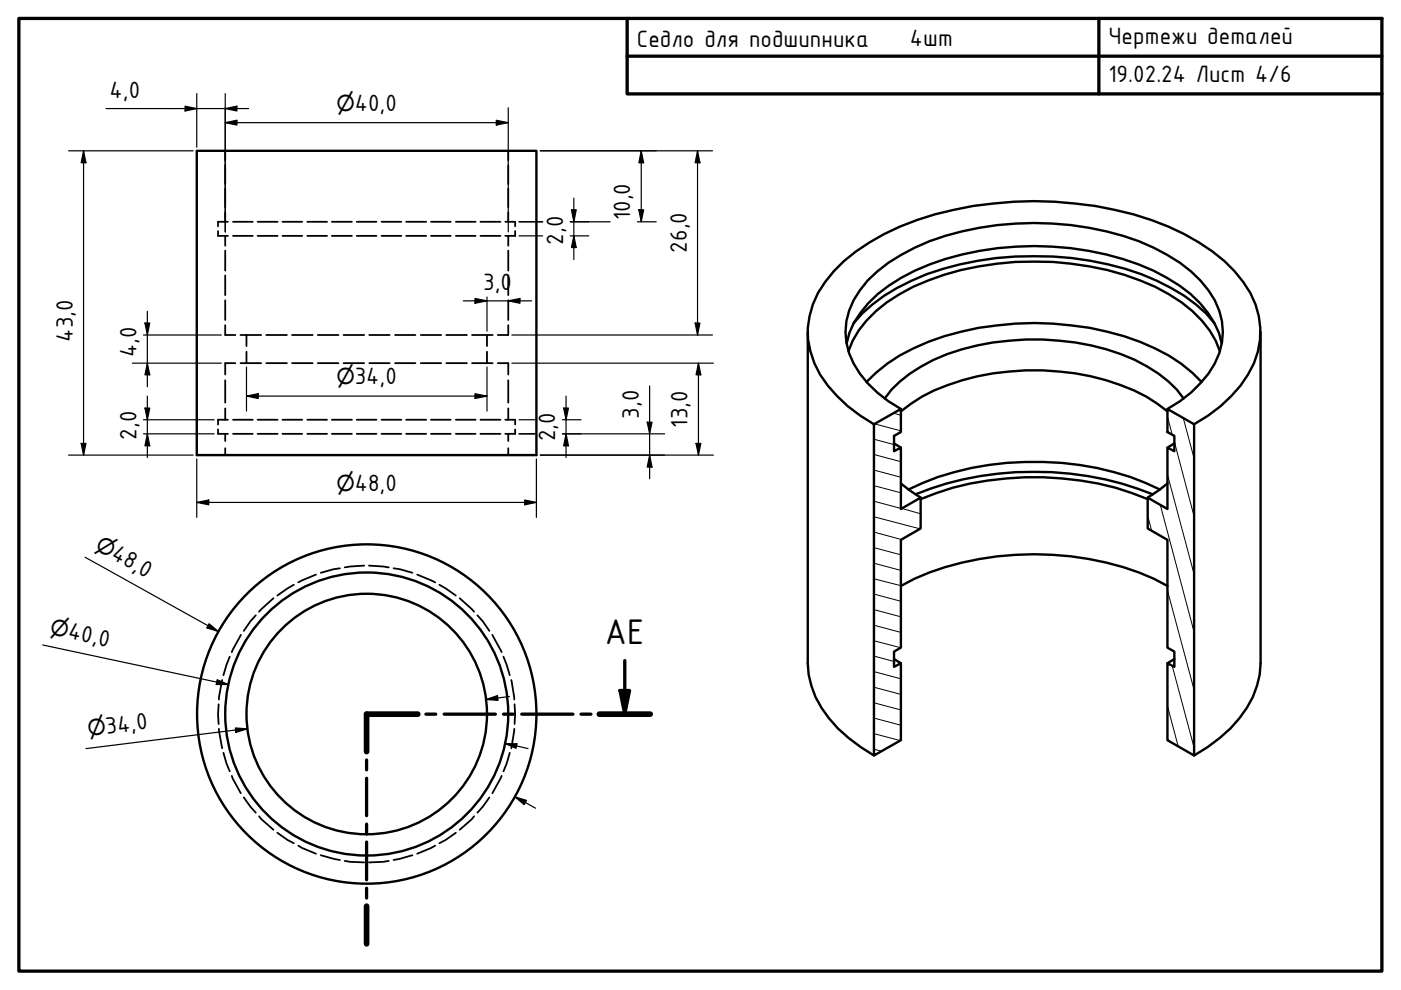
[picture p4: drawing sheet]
<svg xmlns="http://www.w3.org/2000/svg" width="297mm" height="210mm" viewBox="0 0 297 210" stroke-linecap="round" stroke-linejoin="round" font-family="sans-serif">
<!-- layer: Hatch (ISO) -->
<g fill="none" stroke="#000" stroke-width=".21">
<path d="M185.3 99.7l5.7 1.5M185.3 96.4l5.7 1.5M185.3 93.1l4.2 1.2M185.5 89.9l5.5 1.4M189.4 87.6l1.6 .4M247.5 88.4l1 3.8M249 93.6l4.2 15.9M250.9 88.7l2.3 8.5M185.3 119.4l5.7 1.5M185.3 116.1l5.7 1.5M185.3 112.8l5.8 1.6M185.3 109.6l9.7 2.5"/>
<path d="M185.3 106.3l5.7 1.5M185.3 103l5.7 1.5M191.2 107.8l4 1.1M195.1 105.6h.1M243.3 109.3l.9 3.2M246 107l7.2 27M247.5 100.6l5.7 21.2M185.3 139.1l4.2 1.1M185.3 135.9l5.6 1.4M185.3 132.6l5.7 1.5M185.3 129.3l5.7 1.5M185.3 126l5.7 1.5"/>
<path d="M185.3 122.7l5.7 1.5M247.5 125.2l5.7 21.1M185.3 158.8l1.6 .5M185.3 155.5l5.5 1.5M185.3 152.2l5.7 1.6M185.3 149l5.7 1.5M185.3 145.7l5.7 1.5M185.3 142.4l5.7 1.5M190.9 140.6h.1M247.5 149.7l2.3 8.6M248.5 141.2l4.7 17.3"/>
</g>
<!-- layer: Hidden (ISO) -->
<g fill="none" stroke="#000" stroke-width=".38">
<path d="M47.8 32v2M47.8 35v4M47.8 40v4M107.8 32v2M107.8 35v4M107.8 40v4M46.2 49v1h2.1M47.8 45v2M47.8 50v2.1M47.8 53.1v4.3M47.8 58.4v4.2M48.3 47h-2.1v1"/>
<path d="M49.4 47h4.2M49.4 50h4.2M54.6 47h4.3M54.6 50h4.3M59.9 47h4.2M59.9 50h4.2M65.2 47h4.1M65.2 50h4.1M70.4 47h4.2M70.4 50h4.2M75.6 47h4.2M75.6 50h4.2"/>
<path d="M80.9 47h4.2M80.9 50h4.2M86.1 47h4.3M86.1 50h4.3M91.4 47h4.2M91.4 50h4.2M96.6 47h4.2M96.6 50h4.2M101.9 47h4.2M101.9 50h4.2M107.1 47h2.1v1M107.8 45v2"/>
<path d="M107.8 50v2.1M107.8 53.1v4.3M107.8 58.4v4.2M109.2 49v1h-2.1M47.8 68.9v2.1h2.1M47.8 63.7v4.2M49.9 77h-2.1v2.4M51 71h4.4M51 77h4.4M52.3 71v2.4M52.3 74.6v2.4M56.5 71h4.3"/>
<path d="M56.5 77h4.3M61.9 71h4.4M61.9 77h4.4M67.4 71h4.4M67.4 77h4.4M72.8 71h4.4M72.8 77h4.4M78.3 71h4.3M78.3 77h4.3M83.8 71h4.3M83.8 77h4.3M89.2 71h4.3"/>
<path d="M89.2 77h4.3M94.6 71h4.4M94.6 77h4.4M100.1 71h4.4M100.1 77h4.4M103.3 71v2.4M103.3 74.6v2.4M105.5 77h2.3v2.4M107.8 68.9v2.1h-2.3M107.8 63.7v4.2M46.2 91v1h2.1M47.8 80.6v4.8"/>
<path d="M47.8 86.6v2.4M47.8 92v1.5M47.8 95v1.5M48.3 89h-2.1v1M49.4 92h4.2M49.4 89h4.2M54.6 92h4.3M54.6 89h4.3M59.9 92h4.2M59.9 89h4.2M65.2 92h4.1M65.2 89h4.1"/>
<path d="M70.4 92h4.2M70.4 89h4.2M75.6 92h4.2M75.6 89h4.2M80.9 92h4.2M80.9 89h4.2M86.1 92h4.3M86.1 89h4.3M91.4 92h4.2M91.4 89h4.2M96.6 92h4.2M96.6 89h4.2"/>
<path d="M101.9 92h4.2M101.9 89h4.2M107.1 89h2.1v1M107.8 80.6v4.8M107.8 86.6v2.4M107.8 92v1.5M107.8 95v1.5M109.2 91v1h-2.1M77.2 119.9l-4.1 .4M78.2 119.9l4.2 .4M48.7 139.2l-1.3 4M51.1 134.6l-2 3.7"/>
<path d="M54.2 130.5l-1.1 1.2-1.4 2.1M58 126.8l-3.1 2.9M62.3 124l-3.5 2.3M67 121.8l-3.8 1.7M72.1 120.5l-1.4 .2-2.7 .7M83.4 120.5l1.4 .2 2.6 .7M88.5 121.8l3.8 1.7M93.2 124l3.4 2.3M97.5 126.8l3 2.9M101.2 130.5l1.2 1.2 1.4 2.1M104.4 134.6l2 3.7M106.7 139.2l1.4 4"/>
<path d="M46.4 149.3l-.2 2.1 .2 2.1M46.4 154.5l.7 4.2M47.1 144.2l-.7 4.1M47.4 159.6l.6 2.2 .7 1.7M108.1 159.6l-.7 2.2-.7 1.7M108.4 144.2l.6 4.1M109 154.5l-.6 4.2M109.1 149.3l.1 2.1-.1 2.1M49.1 164.5l2 3.7M51.7 169.1l1.4 1.9 1.1 1.3M54.9 173.1l.5 .6 2.6 2.2M58.8 176.6l2.2 1.5 1.3 .7"/>
<path d="M63.2 179.3l.9 .5 2.9 1.2M92.3 179.3l-3.8 1.7M96.6 176.6l-2.1 1.5-1.3 .7M100.5 173.1l-.5 .6-2.5 2.2M103.8 169.1l-1.4 1.9-1.2 1.3M106.4 164.5l-2 3.7M68 181.3l4.1 1M73.1 182.5l4.1 .4M82.4 182.5l-4.2 .4M87.4 181.3l-4 1"/>
</g>
<!-- layer: Visible (ISO) -->
<g fill="none" stroke="#000" stroke-width=".51">
<path d="M41.7 32h72v64.5h-72zM171.3 70.4v70.2a19.9 19.9 0 0 0 6.4 13.9l2.3 2 2.5 1.9 2.8 1.8M179.5 72.8a16.3 16.3 0 0 1 4.6-8.5 37.4 37.4 0 0 1 16.4-9.4 64.8 64.8 0 0 1 44 2.5 30.5 30.5 0 0 1 11.6 8.9l1.3 2.1 1 2.2 .6 2.2M179.9 74.5a22.7 22.7 0 0 1 10.8-12.1 57.1 57.1 0 0 1 28.6-6.9 57.1 57.1 0 0 1 28.5 6.9 22.7 22.7 0 0 1 10.8 12.1M181 68.6a32.1 32.1 0 0 1 12.2-9.1 65.2 65.2 0 0 1 30.1-5.1 56.5 56.5 0 0 1 27.8 8.3l2.5 1.9 2.1 1.9 1.8 2.1M267.3 70.4v70.2a19.9 19.9 0 0 1-6.4 13.9l-2.3 2-2.6 1.9-2.8 1.8M183.7 81a36.5 36.5 0 0 1 16.5-9.7 65.7 65.7 0 0 1 41.5 1.2 33.8 33.8 0 0 1 13.1 8.5M185.3 90l5.7-3.3v4.9l-1.5 .8v3.3l1.5-.8v13l4.2-2.4v6.5l-4.2 2.5v22.8l-1.5 .8v3.3l1.5-.8v16.3l-5.7 3.3zM185.3 90a31.8 31.8 0 0 1-11.4-10.6 16.9 16.9 0 0 1 1-19.6 37.5 37.5 0 0 1 15.9-11.8 75.3 75.3 0 0 1 37.1-4.8 62.3 62.3 0 0 1 26.3 8.2 27.5 27.5 0 0 1 12 13.2 17.4 17.4 0 0 1-3.2 17.2 32 32 0 0 1-9.8 8.2M187.6 84.5a24.8 24.8 0 0 1 10.3-8.2 54.5 54.5 0 0 1 42.7 0 26.5 26.5 0 0 1 10.4 8.2M189.5 94l1.5 .9M191 86.7a23.1 23.1 0 0 1-11-11.8 14.2 14.2 0 0 1 2.3-13.3 28.6 28.6 0 0 1 11.6-9.1 63.6 63.6 0 0 1 37-4.2 45.3 45.3 0 0 1 21.6 9.3 19 19 0 0 1 6.6 10.5 15.1 15.1 0 0 1-4.6 13.2l-2 1.9-2.3 1.9-2.7 1.6"/>
<path d="M191 87.2a36.4 36.4 0 0 1 16.2-7.4 55.4 55.4 0 0 1 33.2 3l2.7 1.3 4.4 3.1M247.5 86.7l5.7 3.3v70.2l-5.7-3.3v-16.3l1.5 .8v-3.3l-1.5-.8v-22.8l-4.2-2.5v-6.5l4.2 2.4v-13l1.5 .8v-3.3l-1.5-.8zM249 94l-1.5 .9M191 102.5l4.2 3M192.6 103.8a61 61 0 0 1 32.5-5.7 58 58 0 0 1 20.8 5.7M194.1 104.8a68.8 68.8 0 0 1 50.3 0M195.2 105.8a64 64 0 0 1 33.9-3.9 53.3 53.3 0 0 1 14.2 3.9M247.5 102.5l-4.2 3M189.5 139.7l1.5 .9M191 124.2a55.3 55.3 0 0 1 24.3-6.6 63.1 63.1 0 0 1 29.4 5.1l2.8 1.5M249 139.7l-1.5 .9"/>
<circle cx="77.8" cy="151.4" r="36"/>
<circle cx="77.8" cy="151.4" r="30"/>
<circle cx="77.8" cy="151.4" r="25.5"/>
</g>
<!-- layer: Section Line (ISO) -->
<g fill="none" stroke="#000" stroke-width=".7">
<path d="M88.6 151.4h-10.9v8M90.3 151.4h2.1M94.2 151.4h10.8M106.7 151.4h2.1M110.6 151.4h10.9M123.2 151.4h2.1M127.1 151.4h10.8M131.4 146.4h2.1l-1 5zM132.5 140.1v11.3M77.7 161.1v2.1M77.7 165v7.9M77.7 174.7v2.1"/>
<path d="M77.7 178.5v8M77.7 188.3v2.1M77.7 192.1v8"/>
</g>
<path d="M88.6 151.4h-10.9v8M127.1 151.4h10.8M77.7 192.1v8" fill="none" stroke="#000" stroke-width="1.2"/>
<path d="M131.4 146.4h2.1l-1 5z" fill="#000"/>
<!-- layer: Border (ISO) -->
<path d="M4 3.9h289v202h-289zM133 3.9v16h160M133 11.9h160M233 3.9v16" fill="none" stroke="#000" stroke-width=".7"/>
<!-- layer: Dimension (ISO) -->
<g fill="none" stroke="#000" stroke-width=".25">
<path d="M41.7 19.8v11.4M47.8 19.8v29.4M14.5 32h26.5M17.7 32l.5 2.5h-1zM17.7 32v64.5M22.5 23h30.2M39.2 22.5l2.5 .5-2.5 .5zM47.8 26l2.4-.5v1zM47.8 23l2.4-.5v1zM47.8 26h60M105.2 25.5l2.6 .5-2.6 .5zM107.8 22.8v26.4"/>
<path d="M114.6 32h36.5M136 32l.5 2.5h-1.1zM136 32v15M147.9 32l.5 2.5h-1zM147.9 32v39M110 47h5.1M110 50h5.1M120.9 47h8.4M120.9 50h3.9M121.2 44.5h1l-.5 2.5zM121.7 50l.5 2.5h-1zM121.7 42v13"/>
<path d="M135.1 47h4M135.4 44.5h1.1l-.5 2.5zM28.1 77h18.8M30.4 71h16.5M30.7 68.5h1l-.5 2.5zM31.2 77l.5 2.5h-1zM31.2 66v16M52.3 77.8v9.4M98.2 63.8h14.5M100.7 63.3l2.6 .5-2.6 .5zM103.3 63v7.2M103.3 77.8v9.4"/>
<path d="M107.8 63.8l2.4-.5v1zM108.5 71h42.6M108.5 77h42.8M147.4 68.5h1l-.5 2.5zM148.1 77l.5 2.5h-1zM148.1 77v19.5M14.5 96.5h26.5M17.2 94h1l-.5 2.5zM30.4 92h15M30.4 89h15M30.7 86.5h1l-.5 2.5zM31.2 92l.5 2.5h-1z"/>
<path d="M31.2 84v13M41.7 97.3v12.4M52.3 84l2.4-.5v1zM52.3 84h51M100.7 83.5l2.6 .5-2.6 .5zM110 92h3.4M110 89h3.4M113.7 97.3v12.4M114.6 96.5h36.7M119.3 92h21.6M119.3 89h3.9M119.5 86.5h1l-.5 2.5z"/>
<path d="M120 92l.5 2.5h-1zM120 84v13M137.2 89.5h1l-.5 2.5zM137.7 96.5l.5 2.5h-1zM137.7 81.8v19.7M147.6 94h1l-.5 2.5zM18 118.1l28.3 15.8M41.7 106.5l2.6-.5v1zM41.7 106.5h72M111.3 106l2.4 .5-2.4 .5zM9.1 136.8l39.3 8.3M44.3 132.2l2 1.7-2.4-.8z"/>
<path d="M46 144.1l2.4 1h-2.6zM49.9 154.3l2.6 .2-2.5 .8zM52.5 154.5l-34.3 4.2M103.1 148.3l2.4-.8 .1 1zM107.1 157.6l2.5 .1-.2 1zM107.1 157.6l4.9 1.1M108 147.7l-4.9 .6M109.2 168.9l2.4 .8-.5 .9zM109.2 168.9l4.3 2.5"/>
</g>
<g fill="#000">
<path d="M17.7 32l.5 2.5h-1zM39.2 22.5l2.5 .5-2.5 .5zM47.8 26l2.4-.5v1zM47.8 23l2.4-.5v1zM105.2 25.5l2.6 .5-2.6 .5zM136 32l.5 2.5h-1.1zM147.9 32l.5 2.5h-1zM121.2 44.5h1l-.5 2.5zM121.7 50l.5 2.5h-1zM135.4 44.5h1.1l-.5 2.5zM30.7 68.5h1l-.5 2.5zM31.2 77l.5 2.5h-1z"/>
<path d="M100.7 63.3l2.6 .5-2.6 .5zM107.8 63.8l2.4-.5v1zM147.4 68.5h1l-.5 2.5zM148.1 77l.5 2.5h-1zM17.2 94h1l-.5 2.5zM30.7 86.5h1l-.5 2.5zM31.2 92l.5 2.5h-1zM52.3 84l2.4-.5v1zM100.7 83.5l2.6 .5-2.6 .5zM119.5 86.5h1l-.5 2.5zM120 92l.5 2.5h-1zM137.2 89.5h1l-.5 2.5z"/>
<path d="M137.7 96.5l.5 2.5h-1zM147.6 94h1l-.5 2.5zM41.7 106.5l2.6-.5v1zM111.3 106l2.4 .5-2.4 .5zM44.3 132.2l2 1.7-2.4-.8zM46 144.1l2.4 1h-2.6zM49.9 154.3l2.6 .2-2.5 .8zM103.1 148.3l2.4-.8 .1 1zM107.1 157.6l2.5 .1-.2 1zM109.2 168.9l2.4 .8-.5 .9z"/>
</g>
<text font-size="8.1" x="128.3" y="136.6">AE</text>
<g font-size="5.4">
<text x="135" y="9.9">Седло для подшипника</text>
<text x="192.9" y="9.8">4шт</text>
<text x="235" y="9.4">Чертежи деталей</text>
<text x="235" y="17.4">19.02.24 Лист 4/6</text>
<text x="23.2" y="20.7">4,0</text>
<text x="75.2" y="23.5">40,0</text>
<text x="133.6" y="46.7" transform="rotate(-90 133.6 46.7)">10,0</text>
<text x="119.4" y="51.9" transform="rotate(-90 119.4 51.9)">2,0</text>
<text x="145.6" y="53.6" transform="rotate(-90 145.6 53.6)">26,0</text>
<text x="102.4" y="61.5">3,0</text>
<text x="15.4" y="72.5" transform="rotate(-90 15.4 72.5)">43,0</text>
<text x="29" y="75.7" transform="rotate(-90 29 75.7)">4,0</text>
<text x="75.2" y="81.5">34,0</text>
<text x="135.4" y="88.7" transform="rotate(-90 135.4 88.7)">3,0</text>
<text x="29" y="93.3" transform="rotate(-90 29 93.3)">2,0</text>
<text x="117.7" y="93.6" transform="rotate(-90 117.7 93.6)">2,0</text>
<text x="145.7" y="90.7" transform="rotate(-90 145.7 90.7)">13,0</text>
<text x="75.2" y="104">48,0</text>
<text x="23.4" y="118.3" transform="rotate(29 23.4 118.3)">48,0</text>
<text x="14.2" y="135.4" transform="rotate(12 14.2 135.4)">40,0</text>
<text x="22.6" y="155.7" transform="rotate(-7 22.6 155.7)">34,0</text>
</g>
<g font-size="4.6">
<text x="71.3" y="23.5">⌀</text>
<text x="71.3" y="81.5">⌀</text>
<text x="71.3" y="104">⌀</text>
<text x="19.9" y="116.4" transform="rotate(29 19.9 116.4)">⌀</text>
<text x="10.4" y="134.5" transform="rotate(12 10.4 134.5)">⌀</text>
<text x="18.7" y="156.1" transform="rotate(-7 18.7 156.1)">⌀</text>
</g>
</svg>
